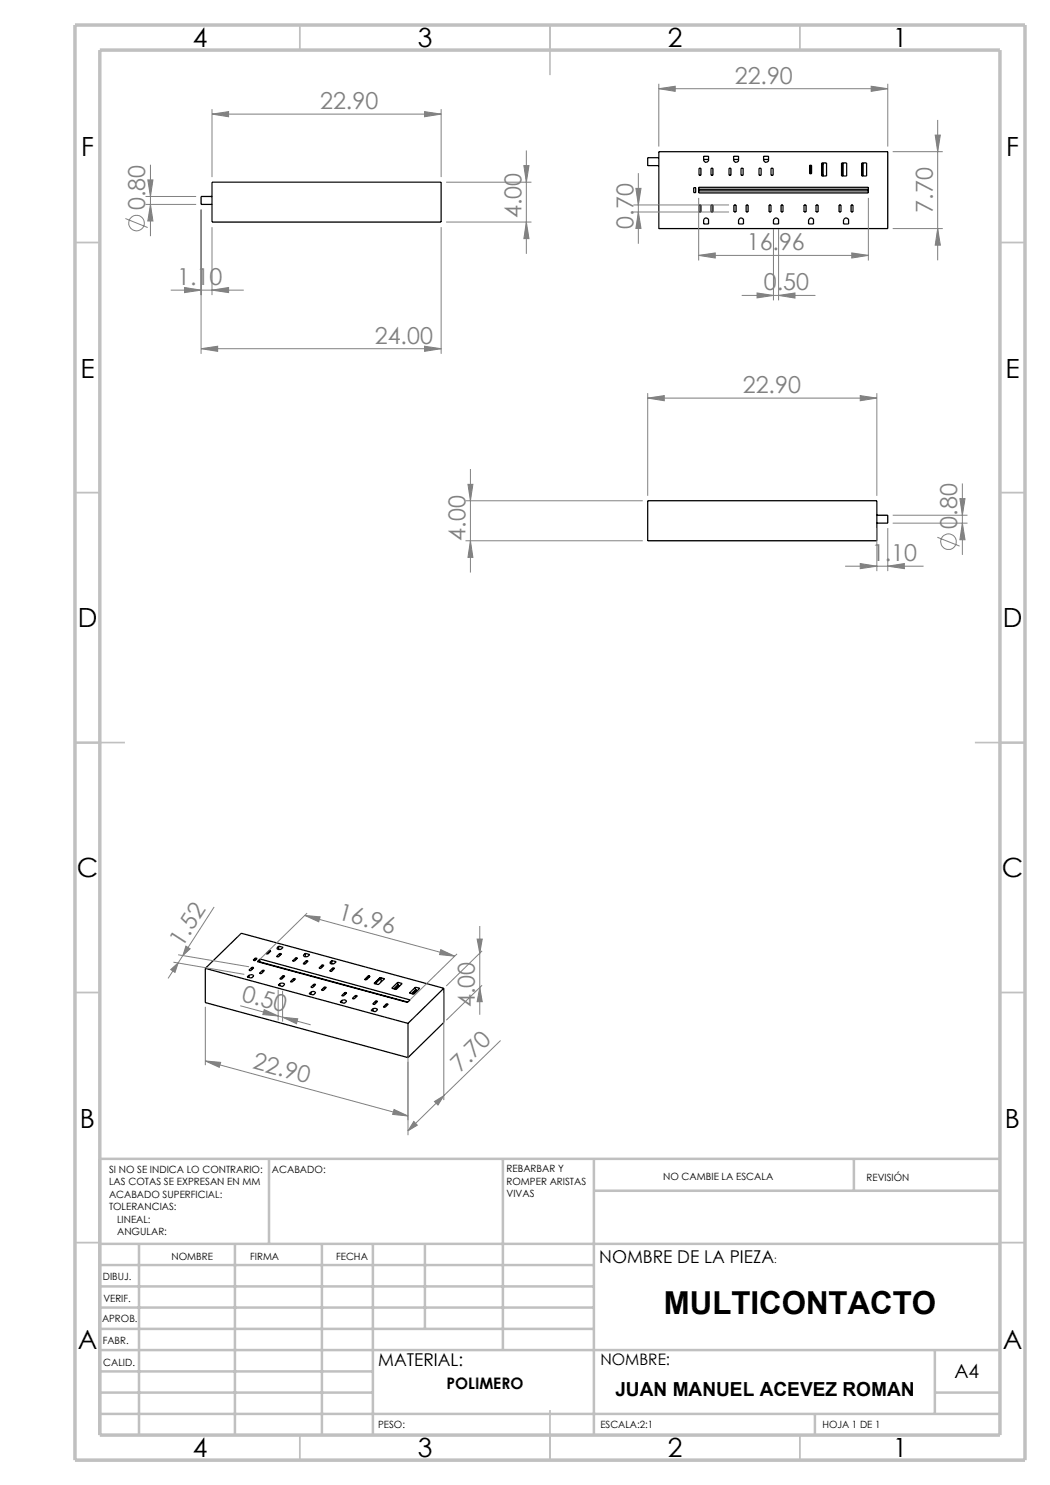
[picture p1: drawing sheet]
<svg xmlns="http://www.w3.org/2000/svg" width="210mm" height="297mm" viewBox="0 0 210 297" stroke-linecap="round" stroke-linejoin="round" font-family="sans-serif">
<g fill="none" stroke="#000" stroke-width=".25">
<path d="M42.4 39.3h-2.2v1.6h2.2M42.4 36.4h45.8v8h-45.8zM131.8 31.5h-2.3v1.6h2.3M131.8 30.3h45.8v15.4h-45.8zM138.7 37.5h.4v1h-.4zM139.7 38.2h34M139.7 37.5h34v1.1h-34zM139.7 37.8h34M139.8 33.7h.4v1.4h-.4zM140.7 31.3h1v.9l-.3 .2h-.4l-.3-.3zM140.7 31.9h1M142.2 33.7h.4v1.4h-.4z"/>
<path d="M145.8 33.7h.4v1.4h-.4zM146.7 31.3h1v.9l-.1 .1-.5 .2-.3-.3zM146.7 31.9h1M148.2 33.7h.4v1.4h-.4zM151.8 33.7h.4v1.4h-.4zM152.7 31.3h1v.9l-.1 .1-.5 .2-.3-.3zM152.7 31.9h1M154.2 33.7h.4v1.4h-.4zM161.9 33.2l.1-.1 .3 .1v1.3a.19 .19 0 0 1-.2 .2 .19 .19 0 0 1-.2-.2zM162.1 33.2v1.4zM164.3 32.6h1v2.6h-1zM164.4 32.7h.2v2.4h-.2z"/>
<path d="M168.3 32.6h1v2.6h-1zM168.4 32.7h.2v2.4h-.2zM172.3 32.6h1v2.6h-1zM172.4 32.7h.2v2.4h-.2zM139.8 41h.4v1.4h-.4zM140.8 43.8l.5-.2 .4 .3v.9h-1zM142.2 41h.4v1.4h-.4zM146.8 41h.4v1.4h-.4zM147.8 43.8l.5-.2 .4 .3v.9h-1v-.8zM149.2 41h.4v1.4h-.4zM153.8 41h.4v1.4h-.4zM154.8 43.8l.5-.2 .4 .3v.9h-1v-.8z"/>
<path d="M156.2 41h.4v1.4h-.4zM160.8 41h.4v1.4h-.4zM162 43.7l.4-.1 .3 .3v.9h-1v-.8zM163.2 41h.4v1.4h-.4zM167.8 41h.4v1.4h-.4zM168.8 43.8l.5-.2 .4 .3v.9h-1v-.8zM170.2 41h.4v1.4h-.4zM129.5 100.2h45.9v8h-45.9zM175.4 103h2.2v1.6h-2.2M41.1 193.7v6.8l40.5 11M41.1 193.7l40.5 11M41.1 193.7l7.2-7 40.5 11"/>
<path d="M49.8 195l.6-.1 .3 .3-.4 .4-.9-.2zM49.8 195v.5M50.4 193.4l.4 .1-.7 .7-.3-.1zM50.4 193.4v.5M51.1 191.6l.3 .1-.4 .5-.4-.2zM51.1 191.7l-.4 .4M51.1 191.7l.3 .1M51.1 191.6v.1M51.5 192.3l.5-.5 30 8.2-.5 .5zM51.8 192.3v.1M51.8 192.3l29.7 8.1M52 191.8l-.2 .5"/>
<path d="M52.5 194l.4 .1-.7 .7-.3-.1zM52.5 194v.4M53.2 190.7l.6-.6 .4 .1-.6 .6zM53.8 190.1v.4M55.3 191.3l.7-.6 .3 .1-.6 .6zM55.4 189.6l.3-.4 .9 .3a.94 .94 0 0 1-.9 .4zM55.6 197.1a.88 .88 0 0 1 1.3-.3v.1l-.4 .4zM55.7 189.2v.7M56 195.8l.6-.7 .4 .1-.7 .7zM56 190.7v.4M56 196.7v.5M56.6 195.1v.5"/>
<path d="M58.5 192.2l.7-.6h.3l-.7 .7zM58.7 195.7l.4 .1-.7 .6h-.3zM58.7 195.7v.4M59.2 191.6v.4M60.6 192.8l.7-.7 .3 .1-.6 .7zM60.7 191l.4-.3 .8 .2a.97 .97 0 0 1-.9 .4zM61.1 190.7v.6M61.3 192.1v.4M61.8 198.8l.4-.4 .4-.1h.3l.2 .3-.4 .4zM62.2 198.4v.5M62.8 196.8l.3 .1-.6 .7-.3-.2zM62.8 196.8v.4"/>
<path d="M64.5 193l.3 .1-.7 .6-.3-.1zM64.5 193v.4M64.9 197.4l.4 .1-.7 .6-.3-.1zM64.9 197.4v.4M66.4 192.1l.8 .2-.4 .5h-.5l-.3-.3zM66.4 192.1v.7M66.6 193.6h.3l-.6 .7-.4-.1zM66.6 193.6v.4M69 198.5l.4 .1-.7 .6-.4-.1zM69 198.5v.4M70.4 199.7l.7-.6 .4 .1-.7 .6zM71.1 199.1v.4"/>
<path d="M73 195.8v.1M73.1 195.9h.1M73.1 195.9v.1M73.2 195.9v.1M73.6 195.2l.4 .1-.7 .6-.2 .1-.1-.2M73.6 195.2l-.6 .6M73.6 195.2v.2M73.8 195.3l-.7 .6M73.8 195.3l-.6 .6M73.8 195.3v.1M74.8 196.7l1.2-1.2 .9 .3-1.2 1.1zM74.9 196.7h.1"/>
<path d="M74.9 196.7h.2M75.1 196.7v.1M76 195.5v.1M76.2 195.6v.8M76.2 195.6l-1.1 1.1M76.2 195.6h-.1l-1.2 1.1M79.6 196.5l.8 .2-1.2 1.2-.8-.2zM79.6 196.5v.5M79.8 197l-.8 .8M79.8 197h-.2l-.8 .8M79.8 197v.4M81.9 198.6l1.2-1.2 .9 .3-1.2 1.2z"/>
<path d="M83.1 197.4v.6M83.3 198l-.8 .8M83.3 198v.3M83.3 198l-.2-.1-.8 .8M88.8 197.7v6.8l-7.2 7M88.8 197.7l-7.2 7M68.4 200.1l.5-.1 .4 .3-.4 .4-.9-.3zM68.4 200.1v.5M74.2 202.1l.6-.4 .6 .1 .1 .2-.4 .3zM74.5 200.8l.7-.6 .3 .1-.6 .6zM74.6 201.8v.4M75.2 200.2v.4"/>
<path d="M77.3 200.8h.3l-.6 .7-.3-.1zM77.3 200.8v.4M81.6 204.7v6.8"/>
</g>
<g fill="none" stroke="#808080" stroke-width=".2">
<path d="M131.8 17.7l3.2-.5v1.1zM131.8 16.8v12.5M131.8 17.7h45.8M174.2 17.2l3.4 .5-3.4 .6zM177.6 16.8v12.5M29.1 39.3h10.1M29.6 36h1l-.5 3.3zM30.1 32.9v14.3M42.4 22.8l3.3-.5v1.1zM42.4 21.8v13.6M42.4 22.8h45.8M84.9 22.3l3.3 .5-3.3 .6z"/>
<path d="M88.2 21.8v13.6M89.2 36.4h17.1M104.8 33.1h1l-.5 3.3zM105.3 30.1v20.7M127.2 37.7h1l-.5 3.3zM127.7 34.6v14.2M139.7 39.6v12.5M173.7 39.6v12.5M178.5 30.3h10.1M187 27h1.1l-.6 3.3zM187.5 24v28.1M25.1 43.7l4.4 1.8"/>
<path d="M29.1 40.9h10.1M30.1 40.9l.5 3.3h-1zM34.1 58h14.7M36.9 57.5l3.3 .5-3.3 .5zM40.2 41.9v28.9M42.4 58l3.3-.5v1zM42.4 45.4v13.6M88.2 45.4v25.4M89.2 44.4h17.1M105.3 44.4l.5 3.3h-1zM126.7 41h19.1M126.7 42.4h19.1"/>
<path d="M127.7 42.4l.5 3.3h-1zM139.7 51.1l3.4-.5v1zM139.7 51.1h34M148.3 59.1h14.8M151.4 58.6l3.3 .5-3.3 .5zM154.7 45.8v14.3M155.7 59.1l3.3-.5v1zM155.7 45.8v14.3M170.4 50.6l3.3 .5-3.3 .5zM178.5 45.7h10.1M187.5 45.7l.6 3.3h-1.1zM40.2 69.7l3.3-.5v1.1z"/>
<path d="M40.2 69.7h48M84.9 69.2l3.3 .5-3.3 .6zM129.5 79.6l3.4-.5v1zM129.5 78.6v20.6M129.5 79.6h45.9M172 79.1l3.4 .5-3.4 .5zM175.4 78.6v20.6M93.6 96.9h1l-.5 3.3zM94.1 93.8v20.7M192 99.7h1l-.5 3.3zM192.5 96.7v14.3M93.1 108.2h35.5"/>
<path d="M93.1 100.2h35.5M94.1 108.2l.5 3.3h-1zM169 113.2h15.7M172 112.7l3.4 .5-3.4 .5zM175.4 105.6v8.6M177.6 113.2l3.3-.5v1zM177.6 105.6v8.6M178.5 104.6h15M178.5 103h15M187.5 107.5l4.4 1.7M192.5 104.6l.5 3.3h-1zM34.1 193.9l1.5-1.3-.6 1.9z"/>
<path d="M34.7 192.4l14.2 2.5M35.6 191l14.2 2.4M37.2 189.2l.8 .6-1.4 1.3zM42.8 181.4l-9.2 14.3M55.6 197.9v6.2M56.5 198.2v6.1M61 183.1l3 .3-.3 1zM61 183.1l29.9 8.1M61.4 182.6l-9.4 9.3M88.2 189.9l2.7 1.3-3-.3zM88.8 198.5v21.5M91.4 190.8l-9.4 9.2"/>
<path d="M95.4 187.8h1l-.4 2.8zM96 197.5l.4 2.8h-1zM96 185.2v17.7M96.4 197.1l-7.1 6.9M96.4 190.2l-7.1 7M41.1 212.2l3 .3-.2 1zM41.1 201.4v11.6M41.1 212.2l40.5 11M48 201.2l7.6 2M52.8 201.9l2.8 1.3-3-.3zM55.6 203.2l.9 .2M56.5 203.4l3 .4-.2 .9z"/>
<path d="M56.5 203.4l5.6 1.6M81.6 205.5v21.5M88.8 219.1l-7.2 7.1M100.1 208.1l-11.3 11M78.8 221.9l2.8 1.3-3.1-.3zM82.8 224.3l.7 .7-1.9 1.2zM86.9 220.3l1.9-1.2-1.2 1.9z"/>
<circle cx="27.3" cy="44.6" r="1.56"/>
<circle cx="189.7" cy="108.3" r="1.56"/>
</g>
<g fill="none" stroke="#c0c0c0" stroke-width=".35">
<path d="M60 5v5M110 5v10M160 5v5M15 48.5h5M200 48.5h5M15 98.5h5M200 98.5h5M15 148.5h10M195 148.5h10M15 198.5h5M200 198.5h5M15 248.5h5"/>
<path d="M200 248.5h5M60 287v5M110 282v10M160 287v5"/>
</g>
<g fill="none" stroke="#c0c0c0" stroke-width=".5">
<path d="M53.8 231.8v17M100.6 231.8v38.2M118.8 231.8v55.2M118.8 238.2h81.2M170.8 231.8v6.4M200 231.8h-180v55.2M20 248.8h180M20 257.3h98.8M20 253h98.8M27.8 248.8v38.2M47 248.8v38.2M64.4 248.8v38.2"/>
<path d="M74.6 248.8v38.2M85 248.8v17M20 265.8h98.8M20 261.5h98.8M20 278.5h54.6M20 274.3h54.6M20 270h180M187 278.5h13M187 270v12.8M20 282.8h180M163 282.8v4.2"/>
</g>
<path d="M15 5h190v287h-190zM20 10h180v277h-180z" fill="none" stroke="#c0c0c0" stroke-width=".7" stroke-linecap="butt"/>
<g fill="#808080">
<path d="M56.5 203.4l3 .4-.2 .9zM52.8 201.9l2.8 1.3-3-.3z"/>
<path d="M78.8 221.9l2.8 1.3-3.1-.3zM41.1 212.2l3 .3-.2 1z"/>
<path d="M155.7 59.1l3.3-.5v1zM151.4 58.6l3.3 .5-3.3 .5z"/>
<path d="M84.9 22.3l3.3 .5-3.3 .6zM42.4 22.8l3.3-.5v1.1zM172 79.1l3.4 .5-3.4 .5zM129.5 79.6l3.4-.5v1z"/>
<path d="M131.8 17.7l3.2-.5v1.1zM174.2 17.2l3.4 .5-3.4 .6zM36.9 57.5l3.3 .5-3.3 .5zM42.4 58l3.3-.5v1zM40.2 69.7l3.3-.5v1.1zM84.9 69.2l3.3 .5-3.3 .6zM172 112.7l3.4 .5-3.4 .5zM177.6 113.2l3.3-.5v1z"/>
<path d="M170.4 50.6l3.3 .5-3.3 .5zM139.7 51.1l3.4-.5v1z"/>
<path d="M82.8 224.3l.7 .7-1.9 1.2zM86.9 220.3l1.9-1.2-1.2 1.9z"/>
<path d="M37.2 189.2l.8 .6-1.4 1.3zM34.1 193.9l1.5-1.3-.6 1.9z"/>
<path d="M127.2 37.7h1l-.5 3.3zM127.7 42.4l.5 3.3h-1z"/>
<path d="M187.5 45.7l.6 3.3h-1.1zM187 27h1.1l-.6 3.3zM105.3 44.4l.5 3.3h-1zM104.8 33.1h1l-.5 3.3zM94.1 108.2l.5 3.3h-1zM93.6 96.9h1l-.5 3.3zM192.5 104.6l.5 3.3h-1zM192 99.7h1l-.5 3.3zM96 197.5l.4 2.8h-1zM95.4 187.8h1l-.4 2.8z"/>
<path d="M29.6 36h1l-.5 3.3zM30.1 40.9l.5 3.3h-1z"/>
<path d="M61 183.1l3 .3-.3 1zM88.2 189.9l2.7 1.3-3-.3z"/>
</g>
<text font-size="6.3" x="132.8" y="262.8">MULTICONTACTO</text>
<g font-size="5.3">
<text x="38.5" y="9.5">4</text>
<text x="83.5" y="9.5">3</text>
<text x="133.6" y="9.5">2</text>
<text x="178.6" y="9.5">1</text>
<text x="16.2" y="31.3">F</text>
<text x="201.2" y="31.3">F</text>
<text x="16.1" y="75.5">E</text>
<text x="201.1" y="75.5">E</text>
<text x="15.5" y="125.5">D</text>
<text x="200.5" y="125.5">D</text>
<text x="15.4" y="175.5">C</text>
<text x="200.4" y="175.5">C</text>
<text x="16" y="225.5">B</text>
<text x="201" y="225.5">B</text>
<text x="15.5" y="269.8">A</text>
<text x="200.5" y="269.8">A</text>
<text x="38.5" y="291.5">4</text>
<text x="83.5" y="291.5">3</text>
<text x="133.6" y="291.5">2</text>
<text x="178.6" y="291.5">1</text>
</g>
<g font-size="4.7" fill="#808080">
<text x="146.9" y="16.7">22.90</text>
<text x="64" y="21.8">22.90</text>
<text x="29" y="42" transform="rotate(-90 29 42)">0.80</text>
<text x="104.3" y="43.6" transform="rotate(-90 104.3 43.6)">4.00</text>
<text x="126.7" y="45.7" transform="rotate(-90 126.7 45.7)">0.70</text>
<text x="186.6" y="42.5" transform="rotate(-90 186.6 42.5)">7.70</text>
<text x="149.3" y="50.1">16.96</text>
<text x="35.4" y="57">1.10</text>
<text x="152.8" y="58.1">0.50</text>
<text x="75" y="68.7">24.00</text>
<text x="148.5" y="78.6">22.90</text>
<text x="191.4" y="105.8" transform="rotate(-90 191.4 105.8)">0.80</text>
<text x="93.1" y="108.1" transform="rotate(-90 93.1 108.1)">4.00</text>
<text x="174.4" y="112.2">1.10</text>
<text x="67.4" y="183.8" transform="rotate(15 67.4 183.8)">16.96</text>
<text x="36.4" y="189.5" transform="rotate(-57 36.4 189.5)">1.52</text>
<text x="48.1" y="200.1" transform="rotate(15 48.1 200.1)">0.50</text>
<text x="95" y="201.5" transform="rotate(-90 95 201.5)">4.00</text>
<text x="50.4" y="213.6" transform="rotate(15 50.4 213.6)">22.90</text>
<text x="92" y="214.6" transform="rotate(-44 92 214.6)">7.70</text>
</g>
<g font-size="3.9">
<text x="190.9" y="275.5">A4</text>
<text x="123.1" y="279.2">JUAN MANUEL ACEVEZ ROMAN</text>
</g>
<g font-size="3.5">
<text x="119.9" y="252.6">NOMBRE DE LA PIEZA</text>
<text x="75.6" y="273.2">MATERIAL:</text>
</g>
<g font-size="3.2">
<text x="120.1" y="272.9">NOMBRE:</text>
<text x="89.3" y="277.9">POLIMERO</text>
</g>
<g font-size="2">
<text x="21.8" y="234.6">SI NO SE INDICA LO CONTRARIO:</text>
<text x="21.8" y="237.1">LAS COTAS SE EXPRESAN EN MM</text>
<text x="21.8" y="239.6">ACABADO SUPERFICIAL:</text>
<text x="54.4" y="234.6">ACABADO:</text>
<text x="101.3" y="234.5">REBARBAR Y</text>
<text x="101.3" y="237">ROMPER ARISTAS</text>
<text x="101.3" y="239.5">VIVAS</text>
<text x="132.6" y="236">NO CAMBIE LA ESCALA</text>
<text x="173.3" y="236.2">REVISIÓN</text>
<text x="21.8" y="242.1">TOLERANCIAS:</text>
<text x="23.4" y="244.6">LINEAL:</text>
<text x="23.4" y="247.1">ANGULAR:</text>
<text x="34.3" y="252">NOMBRE</text>
<text x="50" y="251.9">FIRMA</text>
<text x="67.2" y="251.9">FECHA</text>
<text x="20.6" y="256.1">DIBUJ.</text>
<text x="154.8" y="252.6">:</text>
<text x="20.7" y="260.3">VERIF.</text>
<text x="20.4" y="264.4">APROB.</text>
<text x="20.5" y="268.8">FABR.</text>
<text x="20.7" y="273.1">CALID.</text>
<text x="75.6" y="285.5">PESO:</text>
<text x="120.1" y="285.6">ESCALA:2:1</text>
<text x="164.5" y="285.6">HOJA 1 DE 1</text>
</g>
</svg>
